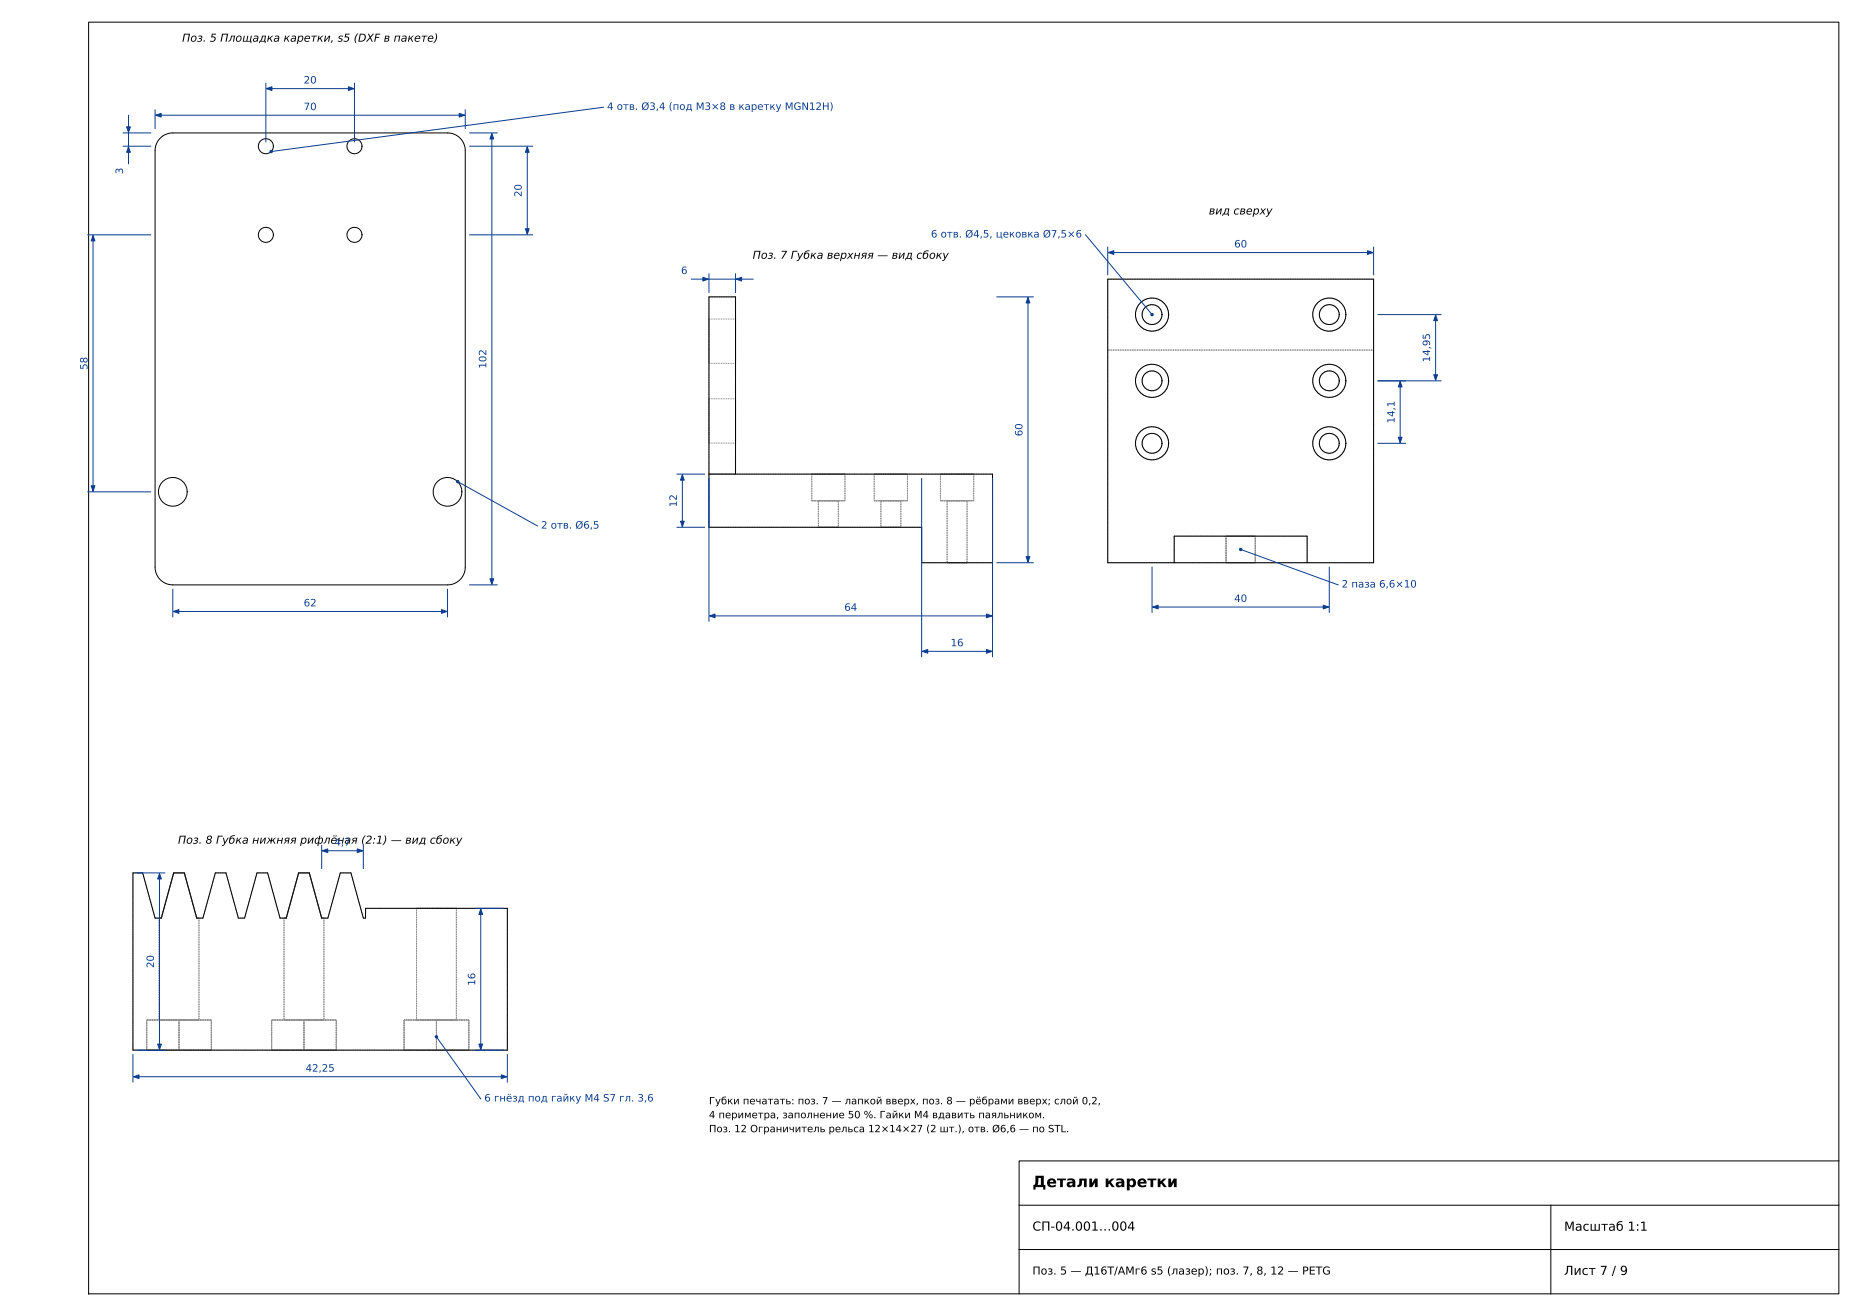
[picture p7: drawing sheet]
<svg xmlns="http://www.w3.org/2000/svg" width="420mm" height="297mm" viewBox="0 0 420 297" stroke-linecap="round" stroke-linejoin="round" font-family="sans-serif">
<g fill="none" stroke="#000" stroke-width=".23">
<path d="M20 5h395v287h-395zM36.1 31.3l1.3-1 1.6-.3h62a4 4 0 0 1 4 4v94a4 4 0 0 1-4 4h-62a4 4 0 0 1-4-4v-94l.3-1.6zM250 63h60v64h-60zM160 107h64v20h-16v-8h-48v-52h6v40M265 127v-6h30v6M30 197h2.2l2.8 10.2h1.4l2.8-10.2h2.4l2.8 10.2h1.4l2.8-10.2h2.4l2.8 10.2h1.4l2.8-10.2h2.4l2.8 10.2h1.4l2.8-10.2h2.4l2.8 10.2h1.4l2.8-10.2h2.4l2.8 10.2h.5v-2.2h32v32h-84.5zM230 272h185M350 272v20M415 262h-185v30M230 282h185"/>
<circle cx="60" cy="33" r="1.7"/>
<circle cx="80" cy="33" r="1.7"/>
<circle cx="60" cy="53" r="1.7"/>
<circle cx="80" cy="53" r="1.7"/>
<circle cx="260" cy="71" r="2.25"/>
<circle cx="260" cy="71" r="3.8"/>
<circle cx="300" cy="71" r="3.8"/>
<circle cx="300" cy="71" r="2.25"/>
<circle cx="260" cy="85.9" r="2.25"/>
<circle cx="260" cy="85.9" r="3.8"/>
<circle cx="300" cy="85.9" r="3.8"/>
<circle cx="300" cy="85.9" r="2.25"/>
<circle cx="39" cy="111" r="3.2"/>
<circle cx="101" cy="111" r="3.2"/>
<circle cx="260" cy="100" r="2.25"/>
<circle cx="260" cy="100" r="3.8"/>
<circle cx="300" cy="100" r="3.8"/>
<circle cx="300" cy="100" r="2.25"/>
</g>
<g fill="none" stroke="#8a8a8a" stroke-width=".23" stroke-dasharray=".2 .2" stroke-linecap="butt">
<path d="M160 78.7v3.3M160 75.3v3.4M160 75.3v-3.3M160 72v3.3M160 78.7v-3.4M160 72h6M166 78.7v3.3M166 75.3v3.4M166 75.3v-3.3M166 72v3.3M166 78.7v-3.4M166 67h-6"/>
<path d="M250 79v48M250 63v16M250 79h60M250 63h60M262.2 71a2.25 2.25 0 0 1-3.2 2 2.25 2.25 0 0 1-.4-3.8 2.25 2.25 0 0 1 3.6 1.3v.5M263.8 71a3.8 3.8 0 0 1-5.4 3.4 3.8 3.8 0 0 1-.8-6.3 3.8 3.8 0 0 1 6 2l.2 .9M302.3 71a2.25 2.25 0 0 1-3.3 2 2.25 2.25 0 0 1-.4-3.8 2.25 2.25 0 0 1 3.6 1.3l.1 .5M303.7 71a3.8 3.8 0 0 1-5.3 3.4 3.8 3.8 0 0 1-.8-6.3 3.8 3.8 0 0 1 6 2l.1 .9M310 79v48M310 63v16M160 96.7v3.3M160 93.3v3.4"/>
<path d="M160 96.7v-3.4M160 93.3v-3.3M160 90v3.3M160 82v-3.3M160 90h6M160 82h6M166 96.7v3.3M166 93.3v3.4M166 96.7v-3.4M166 93.3v-3.3M166 90v3.3M166 82v-3.3"/>
<path d="M262.2 86a2.25 2.25 0 0 1-3.2 2 2.25 2.25 0 0 1-.4-3.8 2.25 2.25 0 0 1 3.6 1.2v.6M263.8 86a3.8 3.8 0 0 1-5.4 3.3 3.8 3.8 0 0 1-.8-6.3 3.8 3.8 0 0 1 6 2.1l.2 .9M302.3 86a2.25 2.25 0 0 1-3.3 2 2.25 2.25 0 0 1-.4-3.8 2.25 2.25 0 0 1 3.6 1.2l.1 .6M303.7 86a3.8 3.8 0 0 1-5.3 3.3 3.8 3.8 0 0 1-.8-6.3 3.8 3.8 0 0 1 6 2.1l.1 .9M160 119v-12M160 107v-40M160 100v-3.3M160 100h6M166 107h-6M166 107v-40M166 100v-3.3M183.2 107h7.5"/>
<path d="M183.2 113h7.5M183.2 107v6M184.7 119h4.5M184.7 113h4.5M184.7 113v6M187 119h-2.3M187 107h-3.8M187 113h-2.3M187 113h-3.8M189.2 119h-2.2M189.2 113h-2.2M189.2 113v6"/>
<path d="M190.7 107h-3.7M190.7 113h-3.7M190.7 107v6M197.3 107h7.5M197.3 113h7.5M197.3 107v6M198.8 119h4.5M198.8 113h4.5M198.8 113v6M201.1 119h-2.3M201.1 107h-3.8M201.1 113h-2.3"/>
<path d="M201.1 113h-3.8M203.3 119h-2.2M203.3 113h-2.2M203.3 113v6M204.8 107h-3.7M204.8 113h-3.7M204.8 107v6M208 119h-48M212.3 107h7.5M212.3 113h7.5M212.3 107v6M213.8 113h4.5"/>
<path d="M213.8 113v14M216 107h-3.7M216 113h-2.2M216 113h-3.7M218.3 113h-2.3M218.3 113v14M219.8 107h-3.8M219.8 113h-3.8M219.8 107v6M224 107v20M224 107h-64M262.2 100.1a2.25 2.25 0 0 1-3.2 2 2.25 2.25 0 0 1-.4-3.8 2.25 2.25 0 0 1 3.6 1.2v.6"/>
<path d="M263.8 100.1a3.8 3.8 0 0 1-5.4 3.3 3.8 3.8 0 0 1-.8-6.3 3.8 3.8 0 0 1 6 2.1l.2 .9M302.3 100.1a2.25 2.25 0 0 1-3.3 2 2.25 2.25 0 0 1-.4-3.8 2.25 2.25 0 0 1 3.6 1.2l.1 .6M303.7 100.1a3.8 3.8 0 0 1-5.3 3.3 3.8 3.8 0 0 1-.8-6.3 3.8 3.8 0 0 1 6 2.1l.1 .9M208 127v-8M213.8 127h4.5M216 127h-2.2M218.3 127h-2.3M224 127h-16M250 127h60M265 121h30M265 121v6M276.7 127h6.6"/>
<path d="M276.7 121h6.6M276.7 121v6M283.3 127h-6.6M283.3 121h-6.6M283.3 121v6M295 121v6M32.2 197h-2.2M39.2 197l-2.8 10.2M39.2 197h2.4M40.4 197h-1.2M41.6 197h-2.4M41.6 197l2.8 10.2"/>
<path d="M41.6 197h-1.2M48.6 197l-2.8 10.2M51 197h-2.4M58 197l-2.8 10.2M60.4 197h-2.4M67.4 197l-2.8 10.2M67.4 197h2.4M68.6 197h-1.2M69.8 197h-2.4M69.8 197l2.8 10.2M69.8 197h-1.2M76.8 197l-2.8 10.2"/>
<path d="M79.2 197h-2.4M35 207.2l-2.8-10.2M35.9 207.2h.5M35.9 207.2v23M36.4 207.2h-1.4M36.4 207.2l2.8-10.2M36.4 207.2h-.5M44.4 207.2l-2.8-10.2M44.4 207.2h.5M44.9 207.2h-.5M44.9 207.2v23M45.8 207.2h-1.4"/>
<path d="M53.8 207.2l-2.8-10.2M55.2 207.2h-1.4M63.2 207.2l-2.8-10.2M64.1 207.2h.5M64.1 207.2v23M64.6 207.2h-1.4M64.6 207.2l2.8-10.2M64.6 207.2h-.5M72.6 207.2l-2.8-10.2M72.6 207.2h.5M73.1 207.2h-.5M73.1 207.2v23"/>
<path d="M74 207.2h-1.4M82 207.2l-2.8-10.2M82.5 207.2v-2.2M82.5 207.2h-.5M94 205h9M94 205v25.2M98.5 205h-4.5M103 205h-4.5M103 205v25.2M114.5 205v32M114.5 205h-32M30 237v-40"/>
<path d="M33.1 237h7.3M33.1 237v-6.8M33.1 230.2h7.3M35.9 230.2h9M40.4 237h7.3M40.4 237h-7.3M40.4 230.2h-7.3M40.4 237v-6.8M40.4 230.2h7.3M40.4 230.2h-4.5M44.9 230.2h-4.5M47.7 237h-7.3"/>
<path d="M47.7 230.2h-7.3M47.7 237v-6.8M61.3 237h7.3M61.3 237v-6.8M61.3 230.2h7.3M64.1 230.2h9M68.6 237h7.3M68.6 237h-7.3M68.6 230.2h-7.3M68.6 237v-6.8M68.6 230.2h7.3M68.6 230.2h-4.5"/>
<path d="M73.1 230.2h-4.5M75.9 237h-7.3M75.9 230.2h-7.3M75.9 237v-6.8M91.2 237h7.3M91.2 237v-6.8M91.2 230.2h7.3M94 230.2h9M98.5 237h7.3M98.5 237h-7.3M98.5 230.2h-7.3M98.5 237v-6.8"/>
<path d="M98.5 230.2h7.3M98.5 230.2h-4.5M103 230.2h-4.5M105.8 237h-7.3M105.8 230.2h-7.3M105.8 237v-6.8M114.5 237h-84.5"/>
</g>
<g fill="none" stroke="#0b3d91" stroke-width=".23">
<path d="M60 18.8v13.2M80 18.8v13.2M27.8 30h6.2M27.8 33h6.2M29 26v3.9M29 33.1v3.9M29 30v3M35 24.8v4.2M35.1 26h69.8M60.1 20h19.8M105 24.8v4.2M106 30h6.2"/>
<path d="M106 33h14.2M111 30.1v101.8M119 33.1v19.8M136.2 24.2l-75 10M19.8 53h14.2M21 53.1v57.8M106 53h14.2M245 53l15 18M250 55.8v6.2M250.1 57h59.8M310 55.8v6.2M156 63h3.9"/>
<path d="M160 61.8v4.2M160 63h6M166 61.8v4.2M166.1 63h3.9M225 67h8.2M232 67.1v59.8M311 71h14.2M324 71.1v14.7M311 86h14.2M316 86.1v13.8M19.8 111h14.2M103.3 108.7l18 10"/>
<path d="M152.8 119h6.2M152.8 107h6.2M154 107.1v11.8M160 108v32.2M208 108v40.2M224 108v40.2M311 100.1h6.2M39 133v6.2M39.1 138h61.8M101 133v6.2M106 132h6.2M160.1 139h63.8"/>
<path d="M225 127h8.2M260 128v10.2M260.1 137h39.8M280 124l22 8M300 128v10.2M208.1 147h15.8M31 197h6.2M36 197.1v39.8M72.6 190.8v5.2M72.7 192h9.2M82 190.8v5.2M107.3 205h6.2"/>
<path d="M108.5 205.1v31.8M30 238v6.2M31 237h6.2M98.5 234l10 14M107.3 237h6.2M114.5 238v6.2M30.1 243h84.3"/>
</g>
<g fill="#0b3d91" stroke="#0b3d91" stroke-width=".23">
<path d="M103.6 25.6l1.3 .4-1.3 .4z"/>
<path d="M35.1 26l1.3-.4v.8z"/>
<path d="M78.6 19.6l1.3 .4-1.3 .4z"/>
<path d="M60.1 20l1.3-.4v.8z"/>
<path d="M99.6 137.6l1.3 .4-1.3 .4z"/>
<path d="M39.1 138l1.3-.4v.8z"/>
<path d="M110.6 130.6h.8l-.4 1.3z"/>
<path d="M111 30.1l.4 1.3h-.8z"/>
<path d="M118.6 51.6h.8l-.4 1.3z"/>
<path d="M119 33.1l.4 1.3h-.8z"/>
<path d="M28.6 28.6h.8l-.4 1.3z"/>
<path d="M29 33.1l.4 1.3h-.8z"/>
<path d="M20.6 109.6h.8l-.4 1.3z"/>
<path d="M21 53.1l.4 1.3h-.8z"/>
<path d="M160.1 139l1.3-.4v.8z"/>
<path d="M222.6 138.6l1.3 .4-1.3 .4z"/>
<path d="M166.1 63l1.3-.4v.8z"/>
<path d="M158.6 62.6l1.3 .4-1.3 .4z"/>
<path d="M208.1 147l1.3-.4v.8z"/>
<path d="M222.6 146.6l1.3 .4-1.3 .4z"/>
<path d="M232 67.1l.4 1.3h-.8z"/>
<path d="M231.6 125.6h.8l-.4 1.3z"/>
<path d="M154 107.1l.4 1.3h-.8z"/>
<path d="M153.6 117.6h.8l-.4 1.3z"/>
<path d="M308.6 56.6l1.3 .4-1.3 .4z"/>
<path d="M250.1 57l1.3-.4v.8z"/>
<path d="M298.6 136.6l1.3 .4-1.3 .4z"/>
<path d="M260.1 137l1.3-.4v.8z"/>
<path d="M315.6 98.7h.8l-.4 1.2z"/>
<path d="M316 86.1l.4 1.2h-.8z"/>
<path d="M323.6 84.6h.8l-.4 1.2z"/>
<path d="M324 71.1l.4 1.3h-.8z"/>
<path d="M30.1 243l1.3-.4v.8z"/>
<path d="M113.1 242.6l1.3 .4-1.3 .4z"/>
<path d="M72.7 192l1.3-.4v.8z"/>
<path d="M80.6 191.6l1.3 .4-1.3 .4z"/>
<path d="M36 197.1l.4 1.3h-.8z"/>
<path d="M35.6 235.6h.8l-.4 1.3z"/>
<path d="M108.5 205.1l.4 1.3h-.8z"/>
<path d="M108.1 235.6h.8l-.4 1.3z"/>
</g>
<g fill="#0b3d91" stroke="#0b3d91" stroke-width=".35">
<circle cx="61.2" cy="34.2" r=".21"/>
<circle cx="103.3" cy="108.7" r=".21"/>
<circle cx="260" cy="71" r=".21"/>
<circle cx="280" cy="124" r=".21"/>
<circle cx="98.5" cy="234" r=".21"/>
</g>
<text font-size="3.5" x="233" y="267.9">Детали каретки</text>
<g font-size="2.8">
<text x="233" y="277.7">СП-04.001…004</text>
<text x="353" y="277.8">Масштаб 1:1</text>
<text x="353" y="287.7">Лист 7 / 9</text>
</g>
<g font-size="2.5">
<text x="41.1" y="9.4">Поз. 5 Площадка каретки, s5 (DXF в пакете)</text>
<text x="272.8" y="48.4">вид сверху</text>
<text x="169.9" y="58.4">Поз. 7 Губка верхняя — вид сбоку</text>
<text x="40.2" y="190.4">Поз. 8 Губка нижняя рифлёная (2:1) — вид сбоку</text>
<text x="233" y="287.6">Поз. 5 — Д16Т/АМг6 s5 (лазер); поз. 7, 8, 12 — PETG</text>
</g>
<g font-size="2.3" fill="#0b3d91">
<text x="68.5" y="18.8">20</text>
<text x="68.5" y="24.8">70</text>
<text x="137" y="24.8">4 отв. Ø3,4 (под М3×8 в каретку MGN12H)</text>
<text x="27.7" y="39.3" transform="rotate(-90 27.7 39.3)">3</text>
<text x="117.7" y="44.5" transform="rotate(-90 117.7 44.5)">20</text>
<text x="210.1" y="53.6">6 отв. Ø4,5, цековка Ø7,5×6</text>
<text x="278.5" y="55.8">60</text>
<text x="153.7" y="61.8">6</text>
<text x="19.7" y="83.5" transform="rotate(-90 19.7 83.5)">58</text>
<text x="109.7" y="83.2" transform="rotate(-90 109.7 83.2)">102</text>
<text x="322.7" y="81.8" transform="rotate(-90 322.7 81.8)">14,95</text>
<text x="314.7" y="95.6" transform="rotate(-90 314.7 95.6)">14,1</text>
<text x="230.7" y="98.5" transform="rotate(-90 230.7 98.5)">60</text>
<text x="122.1" y="119.3">2 отв. Ø6,5</text>
<text x="152.7" y="114.5" transform="rotate(-90 152.7 114.5)">12</text>
<text x="68.5" y="136.8">62</text>
<text x="190.5" y="137.8">64</text>
<text x="278.5" y="135.8">40</text>
<text x="302.8" y="132.6">2 паза 6,6×10</text>
<text x="214.5" y="145.8">16</text>
<text x="75.5" y="190.8">4,7</text>
<text x="34.7" y="218.5" transform="rotate(-90 34.7 218.5)">20</text>
<text x="107.2" y="222.5" transform="rotate(-90 107.2 222.5)">16</text>
<text x="69" y="241.8">42,25</text>
<text x="109.3" y="248.6">6 гнёзд под гайку М4 S7 гл. 3,6</text>
</g>
<g font-size="2.3">
<text x="160" y="249.2">Губки печатать: поз. 7 — лапкой вверх, поз. 8 — рёбрами вверх; слой 0,2,</text>
<text x="160" y="252.4">4 периметра, заполнение 50 %. Гайки М4 вдавить паяльником.</text>
<text x="160" y="255.5">Поз. 12 Ограничитель рельса 12×14×27 (2 шт.), отв. Ø6,6 — по STL.</text>
</g>
</svg>
